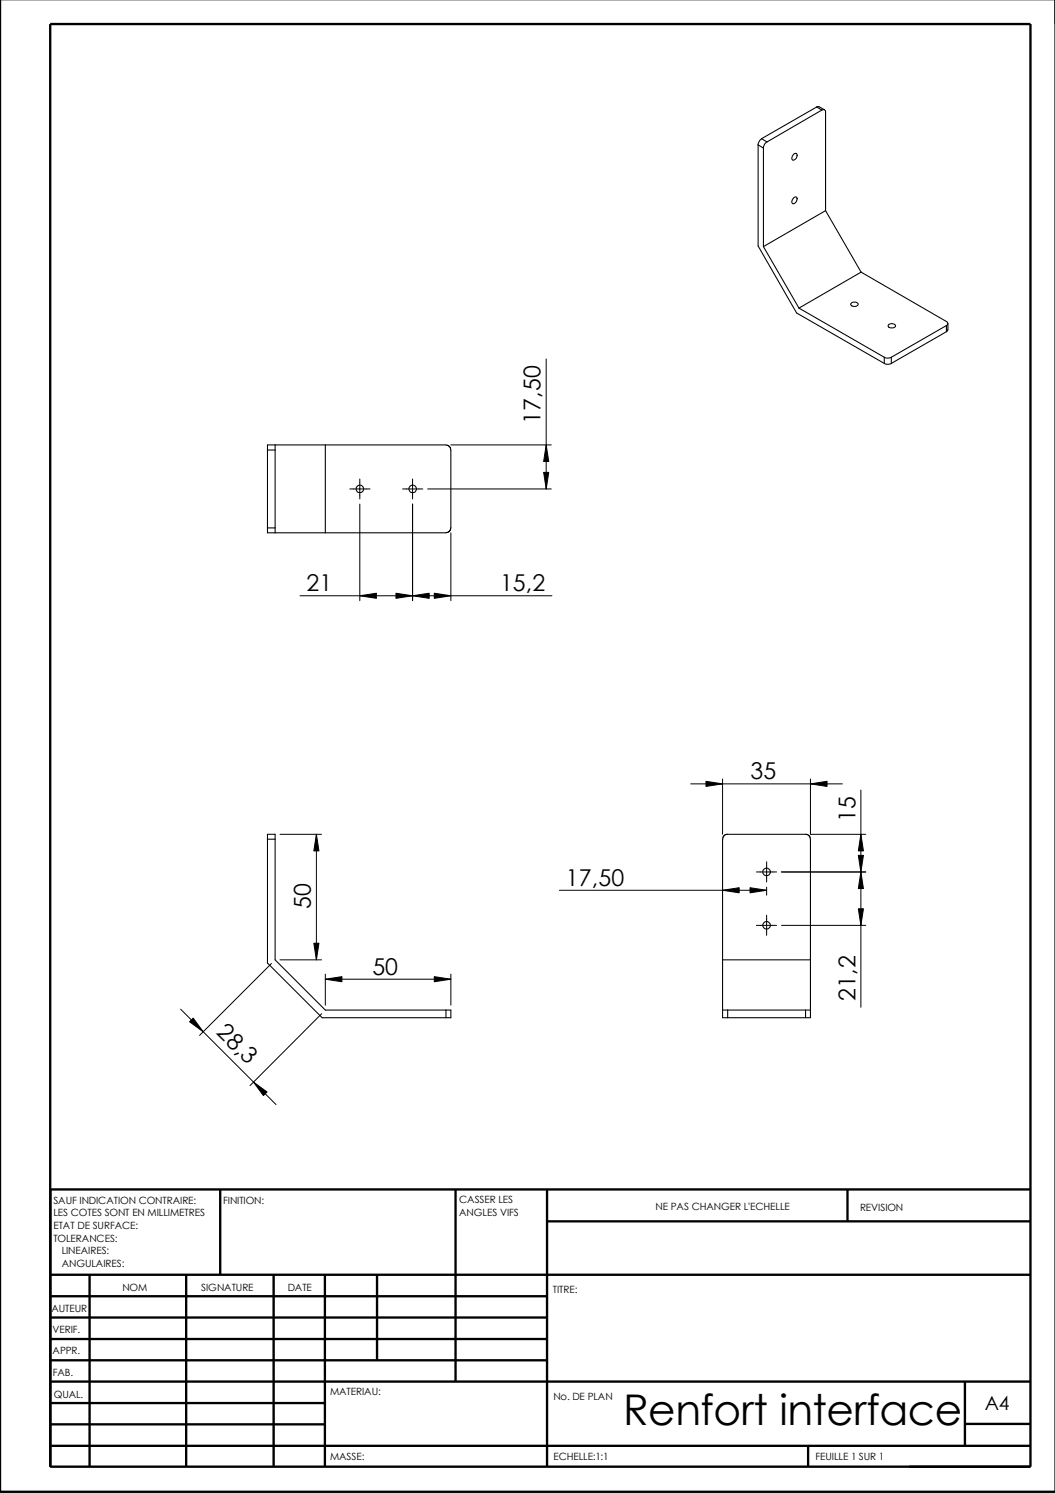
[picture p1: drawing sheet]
<svg xmlns="http://www.w3.org/2000/svg" width="210mm" height="297mm" viewBox="0 0 210 297" stroke-linecap="round" stroke-linejoin="round" font-family="sans-serif">
<g fill="none" stroke="#000" stroke-width=".47">
<path d="M0 -.1v296.9h209.9M10 4.8h195v287h-195zM43.8 236.6v17M90.6 236.6v38.3M108.8 236.6v55.3M168.6 236.6v6.3M205 236.6h-195v55.3M10 253.6h195M10 257.9h98.8M17.8 253.6v38.3M37 253.6v38.3M54.4 253.6v38.3"/>
<path d="M64.6 253.6v38.3M75 253.6v17M108.8 243h96.2M10 262.1h98.8M10 266.4h98.8M10 270.6h98.8M10 274.9h195M10 279.1h54.6M192 274.8v12.7M10 287.7h195M10 283.4h54.6M160.8 287.5v4.3"/>
<path d="M192 283.3h13"/>
</g>
<g fill="none" stroke="#000" stroke-width=".21">
<path d="M150.8 28.8v20.1l7.7 13.4 17.4 10M150.8 28.8l1.1 .7M151.5 27.6l-.4 .4-.3 .8M151.5 27.6l1.1 .6M151.9 29.5v19.6M152.6 28.2a1.49 1.49 0 0 0-.7 1.3M157.9 30.6h.2a.44 .44 0 0 1 .5 .2 .44 .44 0 0 1-.1 .5 .51 .51 0 0 1-.4 .5 .51 .51 0 0 1-.5-.2v-.6zM157.9 39.3a.39 .39 0 0 1 .6 0 .39 .39 0 0 1 0 .5 .57 .57 0 0 1-.3 .6 .57 .57 0 0 1-.6-.1v-.6zM162.5 21.3l.4-.1 1.1 .6M162.5 21.3l-11 6.3M162.5 21.3l1 .6M163.5 21.9a.44 .44 0 0 1 .5-.1 .44 .44 0 0 1 .3 .5v19.6"/>
<path d="M163.5 21.9l-10.9 6.3M151.9 49.1l7.1 12.2M164.3 41.9l-12.4 7.2M164.3 41.9l7 12.2M171.3 54.1l17 9.9a.42 .42 0 0 1 .3 .4 .42 .42 0 0 1-.3 .4M171.3 54.1l-12.3 7.2M159 61.3l16.9 9.8M169.3 60.4l.3-.2 .7-.1 .4 .3v.3l-.4 .3h-.5l-.5-.3zM175.9 72.3l.5 .2 .9-.2M175.9 71.1l.5 .1 .9-.1M175.9 71.1v1.2M176.8 64.6a.92 .92 0 0 1 1.4 .3l-.4 .3h-.6a.41 .41 0 0 1-.4-.2 .41 .41 0 0 1 0-.4z"/>
<path d="M177.3 71.1v1.2M188.3 64.8l-11 6.3M188.3 64.8v1.2M188.3 66l-11 6.3M188.6 64.3v1.3l-.3 .4M53.2 88.5l35.9 .1 .5 .4 .1 .5-.1 15.9-.4 .5-.5 .1h-35.5zM53.2 89.5h1.5M54.7 88.5v17.5M64.7 88.5v17.5M53.2 105h1.5M53.2 166h1.5v25l10 10h25v1.5h-25.6l-10.9-10.9zM53.2 167h1.5"/>
<path d="M143.8 167v35.5h1M143.8 167l.2-.7 .5-.3h16l.5 .3 .2 .7v35.5h-16.4M143.8 191h17.4M88.7 201v1.5M143.8 201h16.5M144.8 201v1.5M160.3 201h.9M160.3 201v1.5"/>
<circle cx="71.6" cy="97.3" r=".73"/>
<circle cx="82.1" cy="97.3" r=".73"/>
<circle cx="152.5" cy="173.5" r=".74"/>
<circle cx="152.5" cy="184.1" r=".73"/>
</g>
<g fill="none" stroke="#000" stroke-width=".2">
<path d="M108.7 71.4v25.9M69.6 97.3h4M71.6 95.3v4M80.1 97.3h4M82.1 95.3v4M85.1 97.3h24.6M89.7 88.5h20M108.2 94h1l-.5 3.3zM108.7 88.5l.5 3.3h-1zM59.7 118.5h50.1M71.6 118.5l3.3-.5v1zM71.6 100.3v19.2"/>
<path d="M78.8 118l3.3 .5-3.3 .5zM82.1 118.5l3.3-.5v1zM82.1 100.3v19.2M86.4 118l3.3 .5-3.3 .5zM89.7 106v13.5M137.4 156h30.2M140.5 155.4l3.3 .6-3.3 .5zM143.8 155v11M161.2 156l3.3-.6v1.1zM161.2 155v11h11.1M171.3 157.2v43.2M55.7 166h8.3"/>
<path d="M62.9 166l.6 3.3h-1.1zM62.9 166v25M111.3 177.1h41.2M143.8 177.1l3.3-.5v1zM149.2 176.6l3.3 .5-3.3 .5zM150.5 173.5h4M152.5 171.4v4.1M152.5 176.5v1.6M155.5 173.5h16.8M170.8 170.2h1l-.5 3.3zM171.3 173.5l.5 3.3h-1zM171.3 166l.5 3.3h-1z"/>
<path d="M54 191.7l-14.3 14.3M55.7 191h8.3M62.4 187.7h1.1l-.6 3.3zM64.7 194.8l3.3-.5v1zM64.7 193.8v6.2M64.7 194.8h25M86.4 194.3l3.3 .5-3.3 .5zM89.7 193.8v6.2M150.5 184.1h4M152.5 182.1v4M155.5 184.1h16.8M170.8 180.8h1l-.5 3.3z"/>
<path d="M35.9 200.8l19 19M37.7 203.3l.7-.7 2 2.7zM50.4 215.3l2.7 2-.7 .7zM64 201.7l-14.3 14.3"/>
</g>
<g fill="#000">
<path d="M108.2 94h1l-.5 3.3zM108.7 88.5l.5 3.3h-1zM71.6 118.5l3.3-.5v1zM82.1 118.5l3.3-.5v1zM78.8 118l3.3 .5-3.3 .5zM86.4 118l3.3 .5-3.3 .5zM140.5 155.4l3.3 .6-3.3 .5zM161.2 156l3.3-.6v1.1zM62.9 166l.6 3.3h-1.1zM143.8 177.1l3.3-.5v1zM149.2 176.6l3.3 .5-3.3 .5zM171.3 173.5l.5 3.3h-1z"/>
<path d="M171.3 166l.5 3.3h-1zM170.8 170.2h1l-.5 3.3zM62.4 187.7h1.1l-.6 3.3zM64.7 194.8l3.3-.5v1zM86.4 194.3l3.3 .5-3.3 .5zM170.8 180.8h1l-.5 3.3zM37.7 203.3l.7-.7 2 2.7zM50.4 215.3l2.7 2-.7 .7z"/>
</g>
<text font-size="8.4" x="124" y="283.5">Renfort interface</text>
<g font-size="4.6">
<text x="107.6" y="84.3" transform="rotate(-90 107.6 84.3)">17,50</text>
<text x="61" y="117.6">21</text>
<text x="99.5" y="117.6">15,2</text>
<text x="149.4" y="155">35</text>
<text x="170.2" y="163.6" transform="rotate(-90 170.2 163.6)">15</text>
<text x="112.6" y="176.2">17,50</text>
<text x="61.8" y="180.8" transform="rotate(-90 61.8 180.8)">50</text>
<text x="74.1" y="193.9">50</text>
<text x="170.2" y="199.1" transform="rotate(-90 170.2 199.1)">21,2</text>
<text x="42.9" y="205.6" transform="rotate(45 42.9 205.6)">28,3</text>
</g>
<text font-size="3.9" x="195.9" y="280.5">A4</text>
<g font-size="2">
<text x="10.6" y="239.5">SAUF INDICATION CONTRAIRE:</text>
<text x="44.4" y="239.5">FINITION:</text>
<text x="91.4" y="239.4">CASSER LES</text>
<text x="10.6" y="242">LES COTES SONT EN MILLIMETRES</text>
<text x="10.6" y="244.5">ETAT DE SURFACE:</text>
<text x="91.4" y="241.9">ANGLES VIFS</text>
<text x="130.4" y="240.8">NE PAS CHANGER L'ECHELLE</text>
<text x="171.1" y="241">REVISION</text>
<text x="10.6" y="247">TOLERANCES:</text>
<text x="12.3" y="249.5">LINEAIRES:</text>
<text x="12.3" y="252">ANGULAIRES:</text>
<text x="24.3" y="256.9">NOM</text>
<text x="40" y="256.9">SIGNATURE</text>
<text x="57.2" y="256.9">DATE</text>
<text x="110" y="257.2">TITRE:</text>
<text x="10.2" y="261">AUTEUR</text>
<text x="10.5" y="269.4">APPR.</text>
<text x="10.5" y="265.3">VERIF.</text>
<text x="10.5" y="273.7">FAB.</text>
<text x="10.7" y="278.1">QUAL.</text>
<text x="65.7" y="277.5">MATERIAU:</text>
<text x="110.1" y="278.6">No. DE PLAN</text>
<text x="65.7" y="290.5">MASSE:</text>
<text x="110.1" y="290.5">ECHELLE:1:1</text>
<text x="162.3" y="290.4">FEUILLE 1 SUR 1</text>
</g>
</svg>
